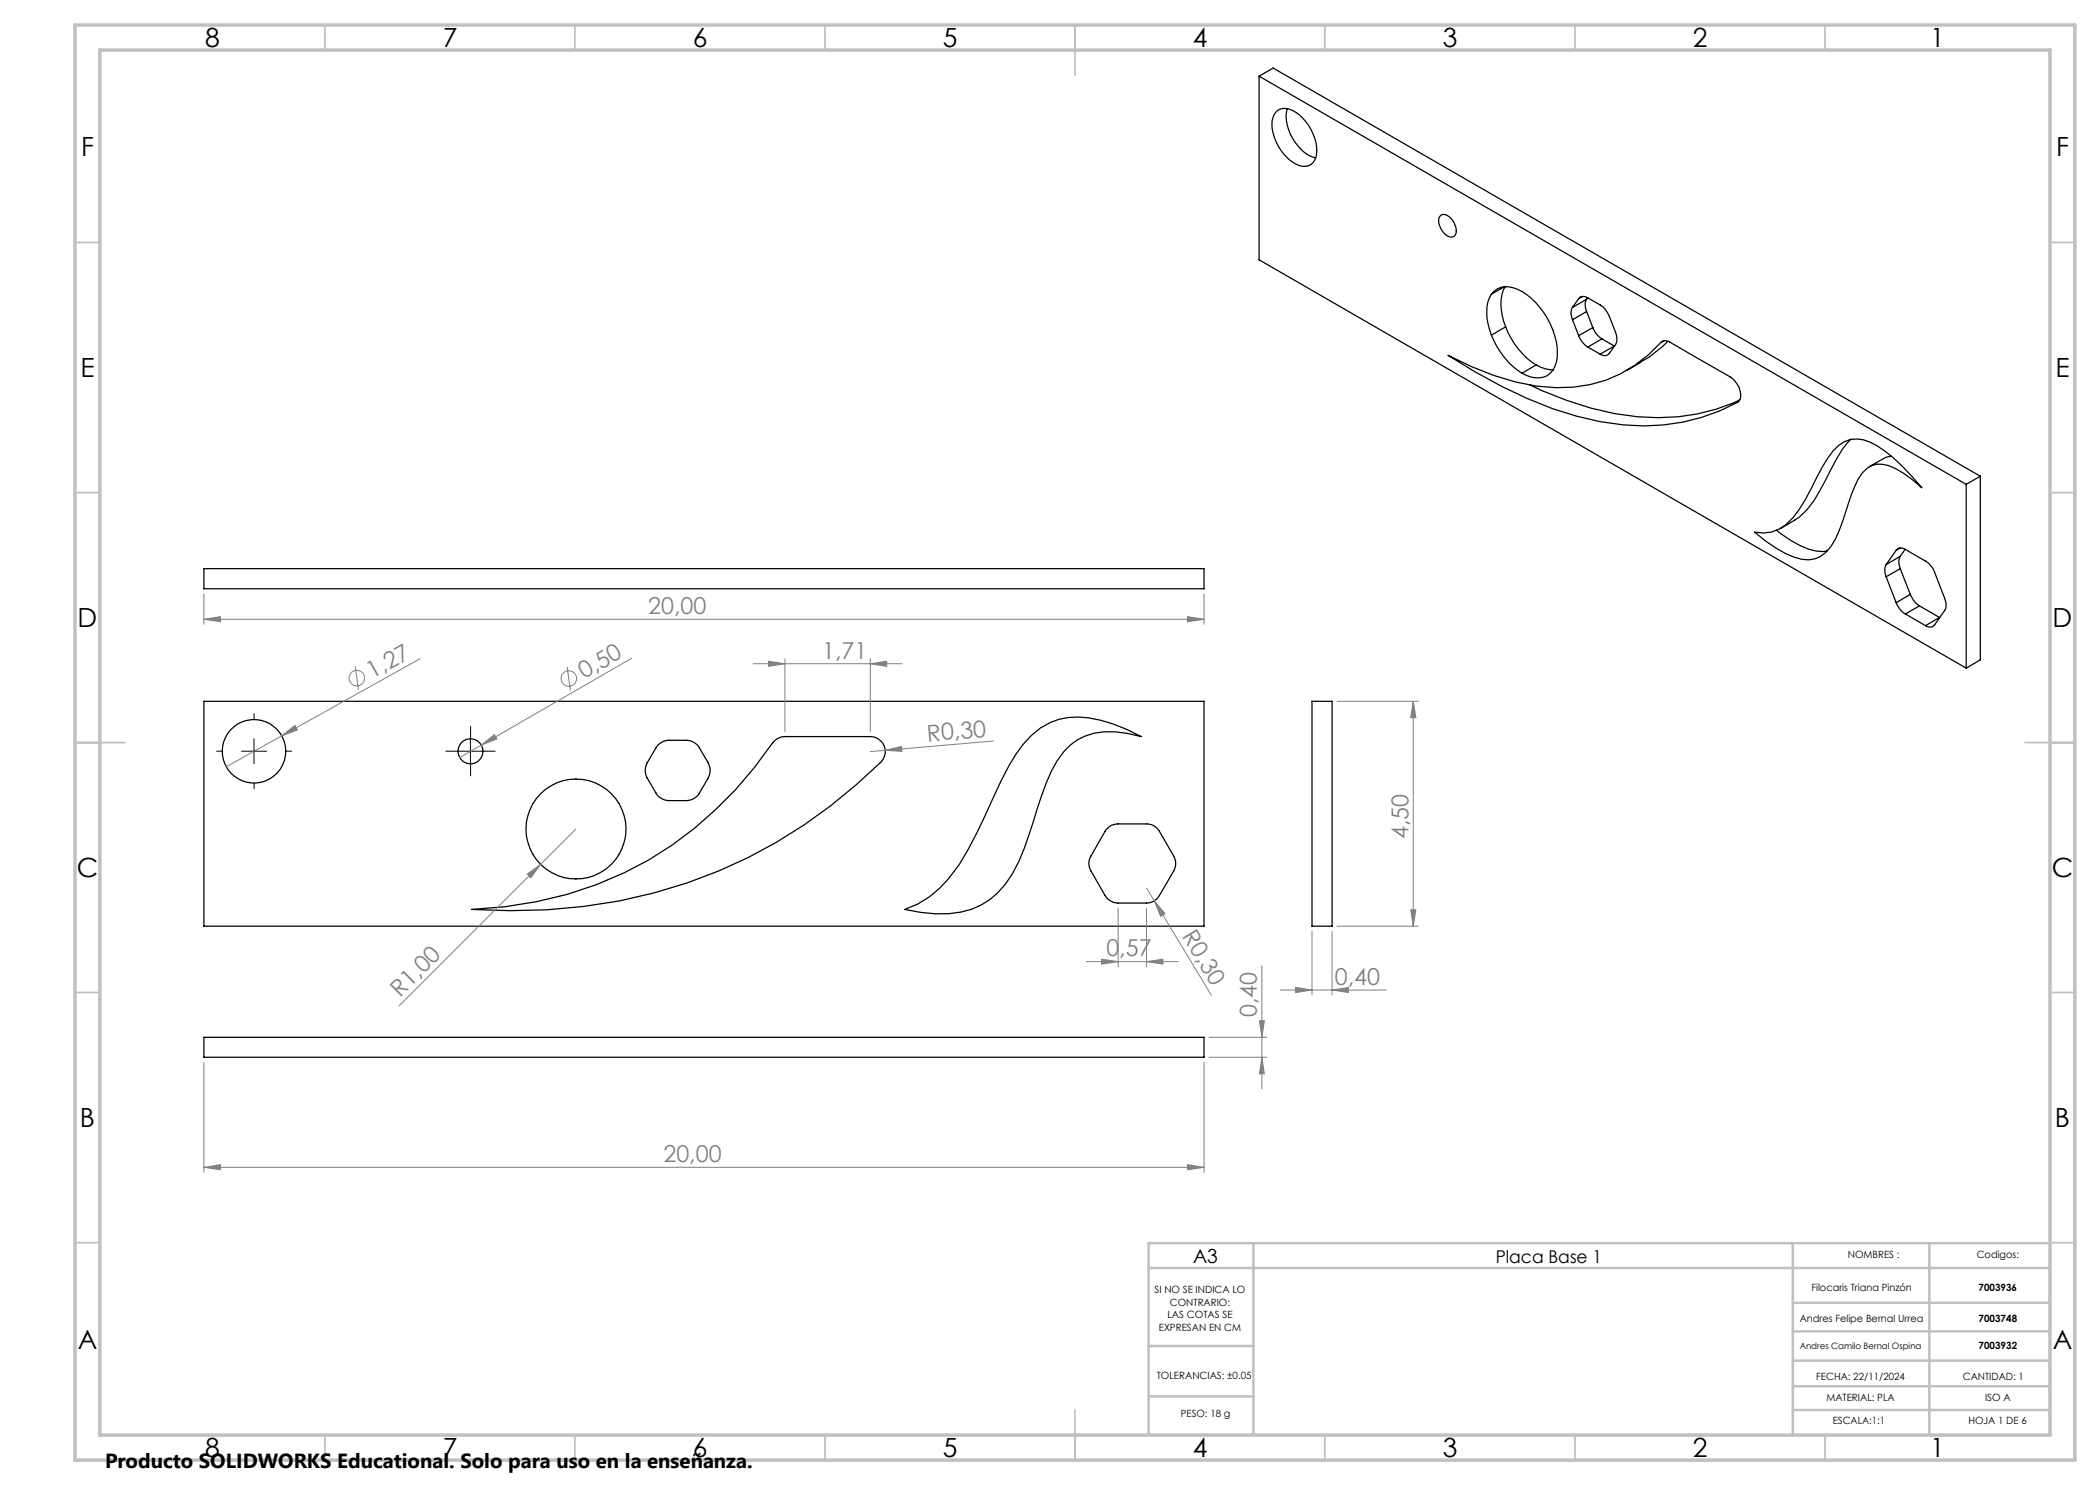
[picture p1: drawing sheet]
<svg xmlns="http://www.w3.org/2000/svg" width="420mm" height="297mm" viewBox="0 0 420 297" stroke-linecap="round" stroke-linejoin="round" font-family="sans-serif">
<g fill="none" stroke="#c0c0c0" stroke-width=".35">
<path d="M65 5v5M115 5v5M165 5v5M215 5v10M265 5v5M315 5v5M365 5v5M15 48.5h5M410 48.5h5M15 98.5h5M410 98.5h5M15 148.5h10"/>
<path d="M405 148.5h10M15 198.5h5M410 198.5h5M15 248.5h5M410 248.5h5M65 287v5M115 287v5M165 287v5M215 282v10M265 287v5M315 287v5M365 287v5"/>
</g>
<path d="M229.7 253.6h180.1M250.7 248.6v38.3M358.6 248.6v38.3M385.9 248.6v38.3M409.8 248.6h-180.1v38.3M229.7 269.2h21M229.7 279.3h21M358.6 277.2h51.2M358.6 272.1h51.2M358.6 266.3h51.2M358.6 260.6h51.2M358.6 282h51.2" fill="none" stroke="#c0c0c0" stroke-width=".5"/>
<path d="M15 5h400v287h-400zM20 10h390v277h-390z" fill="none" stroke="#c0c0c0" stroke-width=".7"/>
<g fill="none" stroke="#000" stroke-width=".25">
<path d="M251.8 15.2l141.4 81.7M251.8 15.2v36.8l141.4 81.6M251.8 15.2l2.8-1.6 141.5 81.6M255.2 22.4a2.92 2.92 0 0 1 4 .1 9.7 9.7 0 0 1 4.1 8.3 2.56 2.56 0 0 1-4.1 2 9.7 9.7 0 0 1-4.8-8.6l.4-1.3zM257.5 21.7a8.6 8.6 0 0 0 2.6 8 6.4 6.4 0 0 0 3 1.9M288.2 43a1.88 1.88 0 0 1 2.3 1.1 2.65 2.65 0 0 1 .3 3.2 1.86 1.86 0 0 1-2.3-1.1 2.77 2.77 0 0 1-.6-2.9zM298.3 58.8a4 4 0 0 1 5.2-.9 15 15 0 0 1 7.9 13.7 4 4 0 0 1-5.2 3.8l-1.8-.8M298.3 58.8a8.1 8.1 0 0 0-.4 7l.4 1.2M300.9 57.4l-2.6 1.4M301 57.4a9.2 9.2 0 0 0 .1 8M315.7 59.7a1.34 1.34 0 0 1 1.9-.1l2.4 1.4a4.8 4.8 0 0 1 1.9 2.3l1.2 3.2a2.79 2.79 0 0 1 0 2.4l-1.2 1.8a1.29 1.29 0 0 1-1.9 .1M315.7 59.7l-1.2 1.8"/>
<path d="M316.5 59.3l-.8 .4M317.3 59.9a2.73 2.73 0 0 0 0 2.4M317.3 59.9l-2.8 1.6M317.5 59.5l-.2 .4M298.3 67a15.7 15.7 0 0 0 6.1 7.6M301.1 65.4a15.4 15.4 0 0 0 6.1 7.6M301.1 65.4l-2.8 1.6M305.9 76.9a60.4 60.4 0 0 0 25.7 6.6 37 37 0 0 0 16.3-3.5M307.2 73a6.7 6.7 0 0 0 3.4 1M307.2 73l-2.8 1.6M314.5 61.5a2.52 2.52 0 0 0 0 2.5M314.5 64l1.2 3.1"/>
<path d="M315.7 67.1a4.8 4.8 0 0 0 1.9 2.3M317.3 62.3l-2.8 1.7M317.3 62.3l1.3 3.2M317.6 69.4l2.4 1.4M318.6 65.5a4.5 4.5 0 0 0 1.8 2.3M318.6 65.5l-2.9 1.6M320.4 67.8l2.5 1.4-2.9 1.6M320.4 67.8l-2.8 1.6M328.1 72.5l-2.8 1.6M332.2 68.5a1.43 1.43 0 0 1 1.8-.1l12 7a4.3 4.3 0 0 1 2.1 4.4l-.6 .7M332.2 68.5a26.8 26.8 0 0 1-24.9 8.7 55.8 55.8 0 0 1-17.7-6.1 97.2 97.2 0 0 0 25.8 12.2 42.8 42.8 0 0 0 28.6-1.1l3.5-1.7M332.7 68.2l-.5 .3"/>
<path d="M333.6 68.3l-1.1 1-2.7 2.1-1.7 1M347.6 80.4l-.1 .1M366.6 90.2a5.7 5.7 0 0 1 7.4-1.8 25.6 25.6 0 0 1 8.3 6.7l2.1 2.4a20.2 20.2 0 0 0-6.8-4.4 4.7 4.7 0 0 0-6 2.7 49.8 49.8 0 0 0-3.2 8.7 14.7 14.7 0 0 1-3.3 6 5.6 5.6 0 0 1-6.3 .9 26.4 26.4 0 0 1-7.9-5 7.5 7.5 0 0 0 7.7-2.9 39.5 39.5 0 0 0 4.7-8l1.2-2.1zM370.1 87.9a19.7 19.7 0 0 0-3.9 6 41.9 41.9 0 0 1-4.8 8l-1.5 1.5-3.8 2.3M376.7 91.7l-2.8 1.6M378.2 91.2l-1 .3-.5 .2M393.2 96.9v36.7M396.1 95.2l-2.9 1.7M396.1 95.2v36.8l-2.9 1.6M40.8 113.7h200v4.1h-200zM355.3 106a20.6 20.6 0 0 0 7.9 4.2l1.3 .1 .9-.1M377.2 112.9a2.73 2.73 0 0 0 0 2.5"/>
<path d="M377.2 115.4l2 5.1M379.2 110.1a1.29 1.29 0 0 1 1.9-.2l4 2.3a4.5 4.5 0 0 1 1.8 2.3l2 5.2a2.73 2.73 0 0 1 0 2.4l-2 2.9a1.29 1.29 0 0 1-1.8 .1M379.2 110.1l-2 2.8M380 109.6l-.8 .5M380 111.3a2.79 2.79 0 0 0 0 2.4M380 111.3l-2.8 1.6M380 113.7l-2.8 1.7M380 113.7l2.1 5.2M381 109.9l-1 1.4M382.1 118.9a4.8 4.8 0 0 0 1.8 2.3M382.1 118.9l-2.9 1.6M379.2 120.5a4.5 4.5 0 0 0 1.9 2.3"/>
<path d="M381.1 122.8l4 2.3M383.9 121.2l4 2.3-2.8 1.6M383.9 121.2l-2.8 1.6M40.8 140.3h200v44.9h-200zM131.7 148.9l.9-.6 .8-.2h3.9a3.1 3.1 0 0 1 2.6 1.5l1.7 3a3.2 3.2 0 0 1 0 3l-1.7 3a3.1 3.1 0 0 1-2.6 1.5h-3.5a3.1 3.1 0 0 1-2.6-1.5l-1.8-3a3.2 3.2 0 0 1 0-3zM206.3 147.1a12.9 12.9 0 0 1 11.4-3.5 31.6 31.6 0 0 1 10.5 3.7 17.8 17.8 0 0 0-11.2-.1 11.6 11.6 0 0 0-5.5 4.9 49 49 0 0 0-4.9 12.4 43.2 43.2 0 0 1-5.5 12.3 14.8 14.8 0 0 1-11.3 5.9l-2.7 .1-2.9-.3-3.3-.6a18.9 18.9 0 0 0 8.8-6.2 56.8 56.8 0 0 0 7.3-12.4 91.1 91.1 0 0 1 6.2-12.4l1.4-2.1zM262.4 140.3h4v44.9h-4zM221.2 165.9l.9-.7 1.1-.4h6.1a2.94 2.94 0 0 1 2.6 1.5l2.8 4.9a3.1 3.1 0 0 1 0 3l-2.8 4.9a3.1 3.1 0 0 1-2.6 1.5h-5.7a3.1 3.1 0 0 1-2.6-1.5l-2.8-4.9a2.87 2.87 0 0 1 0-3zM94.3 181.9a74.2 74.2 0 0 0 44.5-16.2 92.8 92.8 0 0 0 16.2-17.6l1.3-.7 .7-.1h17.1a2.99 2.99 0 0 1 2.7 1.9 2.99 2.99 0 0 1-.7 3.3 101.3 101.3 0 0 1-66.6 29.5l-7.5 .1zM40.8 207.5h200v4h-200z"/>
<circle cx="50.8" cy="150.2" r="6.4"/>
<circle cx="94.1" cy="150.3" r="2.5"/>
<circle cx="115.2" cy="165.8" r="10"/>
</g>
<g fill="none" stroke="#808080" stroke-width=".2">
<path d="M40.8 118.7v6.1M240.8 118.7v6.1M40.8 123.9l3.3-.6v1.1zM40.8 123.9h200M71 133.2l.7 4.8M84 131.8l-27.7 15.4M113.4 133.3l.7 4.8M126.3 131.7l-30 17.3M150.6 132.7h29.8M153.7 132.3l3.3 .4-3.3 .6zM157 131.8v14.5M174.1 132.7l3.2-.4v1z"/>
<path d="M174.1 131.8v14.5M237.5 123.3l3.3 .6-3.3 .5zM56.3 147.2l2.7-2.1 .5 .9zM56.3 147.2l-11 6.1M96.3 149l2.6-2.1 .5 .9zM96.3 149l-4.4 2.5M177.1 150.1l3.2-.8 .1 1zM177.1 150.1l-3 .2M198.7 148.2l-21.6 1.9M267.4 140.3h16.3M282.6 140.3l.6 3.2h-1zM282.6 140.3v44.9"/>
<path d="M105.4 174.8l2.7-1.9-1.9 2.7zM108.1 172.9l-28.3 28.3M115.2 165.8l-7.1 7.1M229.3 177.6l1.6 2.6M217.3 192.3h18.4M220.3 191.8l3.3 .5-3.3 .5zM223.6 181.6v11.7M229.3 192.3l3.3-.5v1zM229.3 181.6v11.7M230.9 180.2l2.1 2.5-.9 .6zM230.9 180.2l11.4 18.9M252.4 193.1v24.7"/>
<path d="M256 198h21.3M259.1 197.5l3.3 .5-3.3 .5zM262.4 186.3v12.7M266.4 198l3.3-.5v1zM266.4 186.3v12.7M267.4 185.2h16.3M282.2 182h1l-.6 3.2zM40.8 212.5v22M240.8 212.5v22M241.8 207.5h11.6M241.8 211.5h11.6M251.9 204.1h1l-.5 3.4z"/>
<path d="M252.4 211.5l.5 3.3h-1zM40.8 233.5l3.3-.6v1.1zM40.8 233.5h200M237.5 232.9l3.3 .6-3.3 .5z"/>
<circle cx="71.4" cy="135.6" r="1.56"/>
<circle cx="113.7" cy="135.7" r="1.56"/>
</g>
<path d="M45.8 150.2h-3.8M50.8 145.2v-3.8M50.8 155.2v3.9M55.8 150.2h3.9" fill="none" stroke="#000" stroke-width=".2" stroke-dasharray="15.2 1.3 1.3 1.3" stroke-dashoffset="15.2" stroke-linecap="butt"/>
<path d="M91.6 150.2h-2.5M94.1 147.7v-2.5M94.1 152.7v2.5M96.6 150.2h2.5" fill="none" stroke="#000" stroke-width=".2" stroke-dasharray="15.2 1.3 1.3 1.3" stroke-linecap="butt"/>
<path d="M48.3 150.2h5M50.8 147.7v5M91.6 150.2h5M94.1 147.7v5" fill="none" stroke="#000" stroke-width=".2"/>
<g fill="#808080">
<path d="M177.1 150.1l3.2-.8 .1 1z"/>
<path d="M56.3 147.2l2.7-2.1 .5 .9z"/>
<path d="M96.3 149l2.6-2.1 .5 .9z"/>
<path d="M105.4 174.8l2.7-1.9-1.9 2.7z"/>
<path d="M230.9 180.2l2.1 2.5-.9 .6z"/>
<path d="M174.1 132.7l3.2-.4v1zM153.7 132.3l3.3 .4-3.3 .6zM237.5 123.3l3.3 .6-3.3 .5zM40.8 123.9l3.3-.6v1.1z"/>
<path d="M40.8 233.5l3.3-.6v1.1zM237.5 232.9l3.3 .6-3.3 .5zM259.1 197.5l3.3 .5-3.3 .5zM266.4 198l3.3-.5v1z"/>
<path d="M220.3 191.8l3.3 .5-3.3 .5zM229.3 192.3l3.3-.5v1z"/>
<path d="M282.2 182h1l-.6 3.2zM282.6 140.3l.6 3.2h-1z"/>
<path d="M251.9 204.1h1l-.5 3.4zM252.4 211.5l.5 3.3h-1z"/>
</g>
<g font-size="5.3">
<text x="41" y="9.5">8</text>
<text x="88.5" y="9.5">7</text>
<text x="138.5" y="9.5">6</text>
<text x="188.5" y="9.5">5</text>
<text x="238.5" y="9.5">4</text>
<text x="288.5" y="9.5">3</text>
<text x="338.5" y="9.5">2</text>
<text x="386" y="9.5">1</text>
<text x="16.2" y="31.2">F</text>
<text x="411.2" y="31.2">F</text>
<text x="16.1" y="75.5">E</text>
<text x="411.1" y="75.5">E</text>
<text x="15.5" y="125.5">D</text>
<text x="410.5" y="125.5">D</text>
<text x="15.4" y="175.5">C</text>
<text x="410.4" y="175.5">C</text>
<text x="16" y="225.5">B</text>
<text x="411" y="225.5">B</text>
<text x="15.5" y="269.7">A</text>
<text x="410.5" y="269.7">A</text>
<text x="41" y="291.5">8</text>
<text x="88.5" y="291.5">7</text>
<text x="138.5" y="291.5">6</text>
<text x="188.5" y="291.5">5</text>
<text x="238.5" y="291.5">4</text>
<text x="288.5" y="291.5">3</text>
<text x="338.5" y="291.5">2</text>
<text x="386" y="291.5">1</text>
</g>
<g font-size="4.7" fill="#808080">
<text x="129.6" y="122.8">20,00</text>
<text x="164.4" y="131.7">1,71</text>
<text x="74.5" y="135.9" transform="rotate(-29 74.5 135.9)">1,27</text>
<text x="116.9" y="135.9" transform="rotate(-30 116.9 135.9)">0,50</text>
<text x="185.5" y="148.3" transform="rotate(-5 185.5 148.3)">R0,30</text>
<text x="281.7" y="167.9" transform="rotate(-90 281.7 167.9)">4,50</text>
<text x="221.3" y="191.3">0,57</text>
<text x="236.3" y="187.3" transform="rotate(59 236.3 187.3)">R0,30</text>
<text x="267" y="197">0,40</text>
<text x="80" y="199.6" transform="rotate(-45 80 199.6)">R1,00</text>
<text x="251.4" y="203.5" transform="rotate(-90 251.4 203.5)">0,40</text>
<text x="132.7" y="232.4">20,00</text>
</g>
<text font-size="4.1" x="21" y="293.7">Producto SOLIDWORKS Educational. Solo para uso en la enseñanza.</text>
<text font-size="3.9" x="238.6" y="252.5">A3</text>
<text font-size="3.5" x="299.1" y="252.5">Placa Base 1</text>
<g font-size="2">
<text x="369.6" y="251.6">NOMBRES :</text>
<text x="395.3" y="251.6">Codigos:</text>
<text x="230.9" y="258.7">SI NO SE INDICA LO</text>
<text x="233.5" y="263.7">LAS COTAS SE</text>
<text x="234" y="261.2">CONTRARIO:</text>
<text x="362.3" y="258.1">Filocaris Triana Pinzón</text>
<text x="395.7" y="258.1">7003936</text>
<text x="231.8" y="266.2">EXPRESAN EN CM</text>
<text x="359.9" y="264.4">Andres Felipe Bernal Urrea</text>
<text x="395.7" y="264.4">7003748</text>
<text x="395.7" y="269.7">7003932</text>
<text x="231.3" y="275.8">TOLERANCIAS: ±0.05</text>
<text x="363.2" y="276">FECHA: 22/11/2024</text>
<text x="392.6" y="276">CANTIDAD: 1</text>
<text x="365.3" y="280.3">MATERIAL: PLA</text>
<text x="397" y="280.3">ISO A</text>
<text x="236.1" y="283.3">PESO: 18 g</text>
<text x="366.6" y="284.7">ESCALA:1:1</text>
<text x="393.7" y="284.7">HOJA 1 DE 6</text>
</g>
<text font-size="1.8" x="359.9" y="269.7">Andres Camilo Bernal Ospina</text>
</svg>
